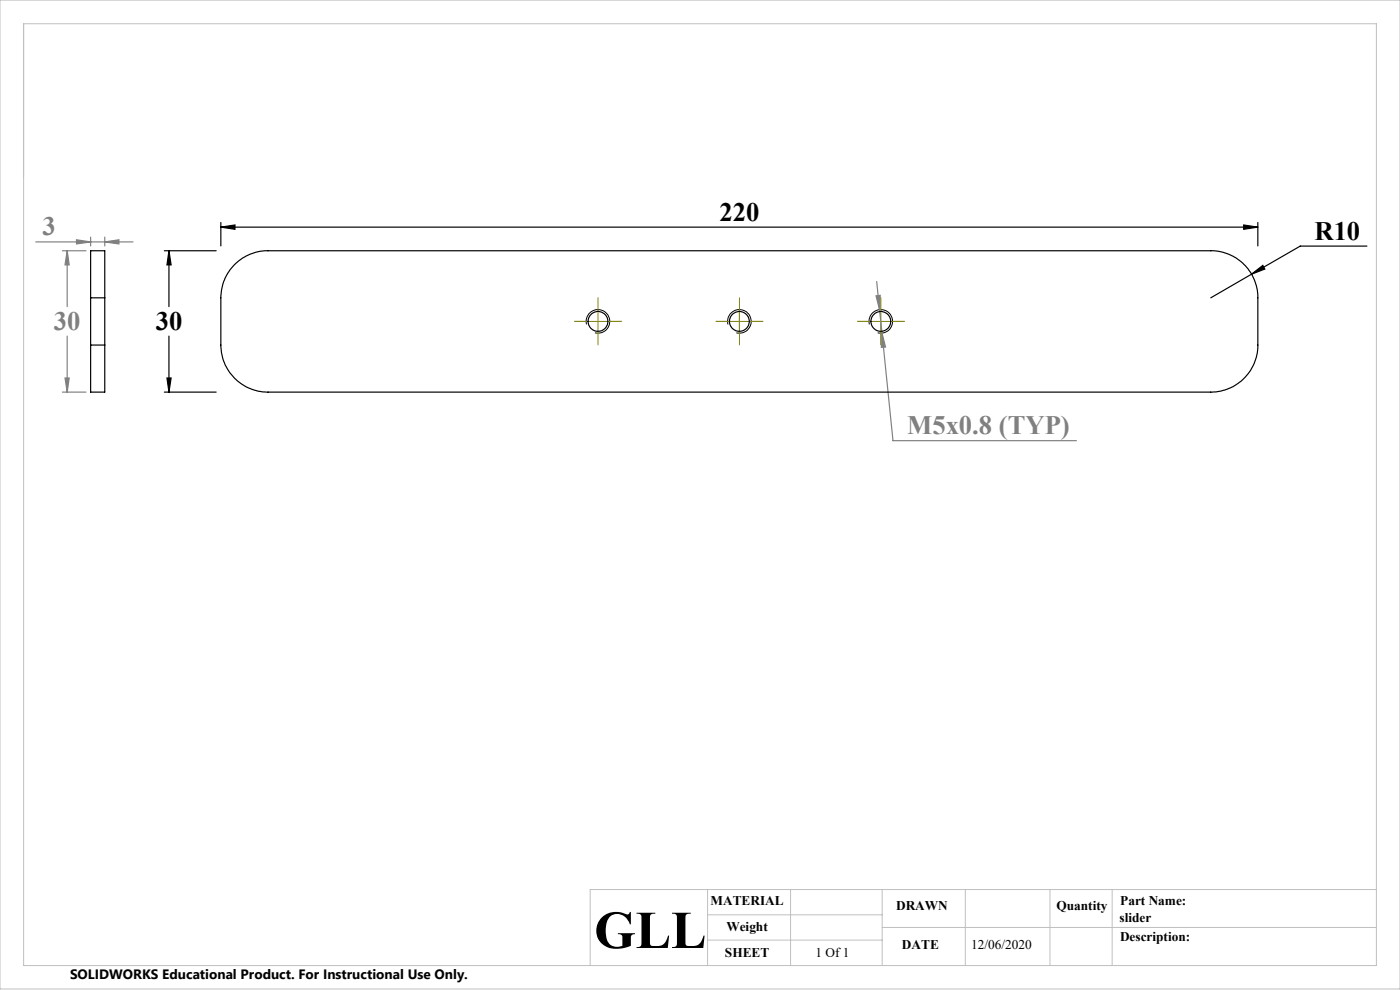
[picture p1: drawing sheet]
<svg xmlns="http://www.w3.org/2000/svg" width="297mm" height="210mm" viewBox="0 0 297 210" stroke-linecap="round" stroke-linejoin="round" font-family="sans-serif">
<path d="M124.4 68.8a2.5 2.5 0 0 1 2.2-3.1 2.5 2.5 0 0 1 2.7 2.6 2.5 2.5 0 0 1-3.1 2.3M154.4 68.8a2.49 2.49 0 0 1 2.2-3.1 2.49 2.49 0 0 1 2.7 2.7 2.49 2.49 0 0 1-3.1 2.2M184.4 68.8a2.5 2.5 0 0 1 2.2-3.1 2.5 2.5 0 0 1 2.7 2.7 2.5 2.5 0 0 1-3.1 2.2" fill="none" stroke="#000" stroke-width=".21"/>
<g fill="none" stroke="#000" stroke-width=".25">
<path d="M34.9 53.2h11M35.8 53.2l.5 3h-.9zM35.8 53.2v11.8M46.8 48.2l3-.5v.9zM46.8 47.2v5M46.8 48.2h220M263.8 47.7l3 .5-3 .4zM265.5 58.2l2.4-1.9 .4 .8zM265.5 58.2l-8.6 5M266.8 47.2v5M290 52.2h-14.2l-10.3 6M35.8 71.3v11.9"/>
<path d="M34.9 83.2h11M35.4 80.2h.9l-.5 3z"/>
</g>
<g fill="none" stroke="#808080" stroke-width=".25">
<path d="M7.6 51.3h20.6M13.2 53.2h5M14.3 53.2l.4 3h-.9zM14.3 53.2v11.8M16.2 50.9l3 .4-3 .4zM19.2 50.3v1.9M22.2 51.3l3-.4v.8zM22.2 50.3v1.9M186 59.7l.6 6M14.3 71.3v11.9M185.8 62.8l.9-.2-.1 3.1zM186.6 65.7l.5 5"/>
<path d="M187.1 70.7l.8 2.9-.9 .1zM187.1 70.7l2.3 22.8h39M13.2 83.2h5M13.8 80.2h.9l-.4 3z"/>
</g>
<path d="M124.4 68.2h-2.5M126.9 65.7v-2.5M126.9 70.7v2.5M129.4 68.2h2.5M154.4 68.2h-2.5M156.9 65.7v-2.5M156.9 70.7v2.5M159.4 68.2h2.5M184.4 68.2h-2.5M186.9 65.7v-2.5M186.9 70.7v2.5M189.4 68.2h2.5" fill="none" stroke="#808000" stroke-width=".21" stroke-dasharray="15.2 1.3 1.3 1.3"/>
<path d="M124.4 68.2h5M126.9 65.7v5M154.3 68.2h5M156.8 65.7v5M184.4 68.2h5M186.9 65.7v5" fill="none" stroke="#808000" stroke-width=".21"/>
<path d="M0 0h297v209.8h-297zM5 5h287v199.8h-287zM150.1 194.1h37M150.1 199.4h37M150.1 188.7v16.1M167.7 188.7v16.1M187.1 188.7v16.1M187.1 196.7h104.9M204.8 188.8v16M222.7 188.7v16.1M235.9 188.7v16.1M292 188.7h-166.8v16.1" fill="none" stroke="#c0c0c0" stroke-width=".21"/>
<path d="M263.8 47.7l3 .5-3 .4zM46.8 48.2l3-.5v.9zM35.4 80.2h.9l-.5 3zM35.8 53.2l.5 3h-.9zM265.5 58.2l2.8-1.1-.4-.8z" fill="#000"/>
<path d="M185.8 62.8l.8 2.9 .1-3.1zM187.1 70.7l-.1 3 .9-.1zM16.2 50.9l3 .4-3 .4zM22.2 51.3l3-.4v.8zM14.3 53.2l.4 3h-.9zM13.8 80.2h.9l-.4 3z" fill="#808080"/>
<g fill="none" stroke="#000" stroke-width=".25">
<path d="M49.6 56.3a10 10 0 0 1 7.3-3.1h200a10 10 0 0 1 9.9 10v10a10 10 0 0 1-9.9 10h-200a10 10 0 0 1-10.1-10v-10a9.9 9.9 0 0 1 2.8-6.9zM19.2 73.2v10h3v-10M19.2 63.2v-10h3v10M19.2 73.2h3M19.2 63.2h3M19.2 63.2v10M22.2 63.2v10"/>
<circle cx="126.8" cy="68.2" r="2.1"/>
<circle cx="156.9" cy="68.2" r="2.09"/>
<circle cx="186.8" cy="68.2" r="2.1"/>
</g>
<text font-size="11.3" x="126" y="201.1">GLL</text>
<g font-size="5.6">
<text x="152.6" y="46.8">220</text>
<text x="278.9" y="50.8">R10</text>
<text x="33.1" y="69.9">30</text>
</g>
<g font-size="5.6" fill="#808080">
<text x="9" y="49.9">3</text>
<text x="11.4" y="69.9">30</text>
<text x="192.5" y="92.1">M5x0.8 (TYP)</text>
</g>
<text font-size="2.9" x="14.9" y="207.6">SOLIDWORKS Educational Product. For Instructional Use Only.</text>
<g font-size="2.8">
<text x="150.7" y="192.1">MATERIAL</text>
<text x="154.1" y="197.6">Weight</text>
<text x="190.1" y="193">DRAWN</text>
<text x="224.1" y="193">Quantity</text>
<text x="237.5" y="195.5">slider</text>
<text x="237.7" y="192.1">Part Name:</text>
<text x="153.8" y="203">SHEET</text>
<text x="173" y="203">1 Of 1</text>
<text x="191.3" y="201.3">DATE</text>
<text x="206" y="201.3">12/06/2020</text>
<text x="237.6" y="199.5">Description:</text>
</g>
</svg>
